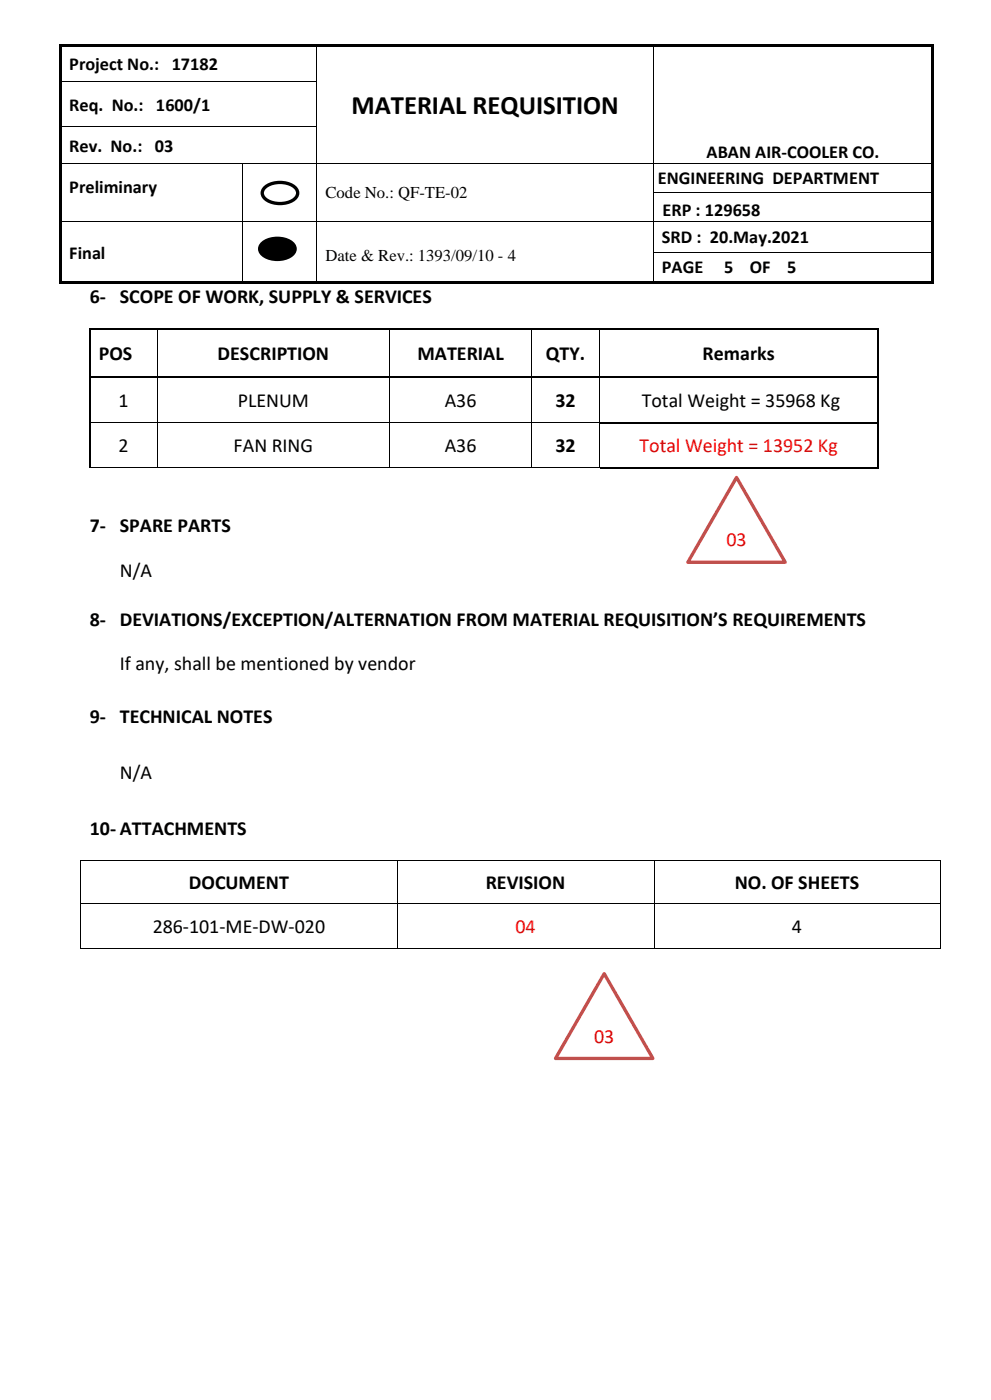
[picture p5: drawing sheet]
<svg xmlns="http://www.w3.org/2000/svg" width="210mm" height="297mm" viewBox="0 0 210 297" stroke-linecap="round" stroke-linejoin="round" font-family="sans-serif">
<g fill="#000">
<path d="M12.5 9.3h.5v.5h-.5z" fill-rule="evenodd"/>
<path d="M12.5 9.3h.5v.5h-.5z" fill-rule="evenodd"/>
<path d="M12.5 9.8h.5v7.4h-.5z" fill-rule="evenodd"/>
<path d="M12.5 17.2h.5v.5h-.5z" fill-rule="evenodd"/>
<path d="M13 9.3h54v.5h-54z" fill-rule="evenodd"/>
<path d="M67 9.3h.5v.5h-.5z" fill-rule="evenodd"/>
<path d="M67 17.2h.2v.5h-.2z" fill-rule="evenodd"/>
<path d="M67.5 9.3h70.9v.5h-70.9z" fill-rule="evenodd"/>
<path d="M138.4 9.3h.6v.5h-.6z" fill-rule="evenodd"/>
<path d="M138.4 17.2h.2v.5h-.2z" fill-rule="evenodd"/>
<path d="M139 9.3h58.4v.5h-58.4z" fill-rule="evenodd"/>
<path d="M197.4 9.3h.5v.5h-.5z" fill-rule="evenodd"/>
<path d="M197.4 9.3h.5v.5h-.5z" fill-rule="evenodd"/>
<path d="M197.4 9.8h.5v7.4h-.5z" fill-rule="evenodd"/>
<path d="M197.4 17.2h.5v.5h-.5z" fill-rule="evenodd"/>
<path d="M12.5 17.7h.5v8.9h-.5z" fill-rule="evenodd"/>
<path d="M12.5 26.6h.5v.6h-.5z" fill-rule="evenodd"/>
<path d="M12.5 27.2h.5v7.3h-.5z" fill-rule="evenodd"/>
<path d="M12.5 34.5h.5v.2h-.5z" fill-rule="evenodd"/>
<path d="M51.3 34.5h.2v.2h-.2z" fill-rule="evenodd"/>
<path d="M67 26.6h.2v.6h-.2z" fill-rule="evenodd"/>
<path d="M67 34.5h.2v.2h-.2z" fill-rule="evenodd"/>
<path d="M138.4 26.6h.2v.6h-.2z" fill-rule="evenodd"/>
<path d="M138.4 34.5h.2v.2h-.2z" fill-rule="evenodd"/>
<path d="M197.4 17.7h.5v8.9h-.5z" fill-rule="evenodd"/>
<path d="M197.4 26.6h.5v.6h-.5z" fill-rule="evenodd"/>
<path d="M197.4 27.2h.5v7.3h-.5z" fill-rule="evenodd"/>
<path d="M197.4 34.5h.5v.2h-.5z" fill-rule="evenodd"/>
<path d="M12.5 34.7h.5v6.1h-.5z" fill-rule="evenodd"/>
<path d="M12.5 40.8h.5v.2h-.5z" fill-rule="evenodd"/>
<path d="M12.5 41h.5v5.8h-.5z" fill-rule="evenodd"/>
<path d="M12.5 46.8h.5v.2h-.5z" fill-rule="evenodd"/>
<path d="M12.5 47h.5v6.4h-.5z" fill-rule="evenodd"/>
<path d="M12.5 53.4h.5v.2h-.5z" fill-rule="evenodd"/>
<path d="M12.5 53.6h.5v6.1h-.5z" fill-rule="evenodd"/>
<path d="M51.3 40.8h.2v.2h-.2z" fill-rule="evenodd"/>
<path d="M51.3 46.8h.2v.2h-.2z" fill-rule="evenodd"/>
<path d="M51.3 53.4h.2v.2h-.2z" fill-rule="evenodd"/>
<path d="M55.4 51.8a5.2 5.2 0 0 1 6.8 0 1.73 1.73 0 0 1-1.1 2.7 5.3 5.3 0 0 1-5.7-.7 1.46 1.46 0 0 1 0-2z" fill-rule="evenodd"/>
<path d="M67 40.8h.2v.2h-.2z" fill-rule="evenodd"/>
<path d="M67 46.8h.2v.2h-.2z" fill-rule="evenodd"/>
<path d="M67 53.4h.2v.2h-.2z" fill-rule="evenodd"/>
<path d="M138.4 40.8h.2v.2h-.2z" fill-rule="evenodd"/>
<path d="M138.4 46.8h.2v.2h-.2z" fill-rule="evenodd"/>
<path d="M138.4 53.4h.2v.2h-.2z" fill-rule="evenodd"/>
<path d="M197.4 34.7h.5v6.1h-.5z" fill-rule="evenodd"/>
<path d="M197.4 40.8h.5v.2h-.5z" fill-rule="evenodd"/>
<path d="M197.4 41h.5v5.8h-.5z" fill-rule="evenodd"/>
<path d="M197.4 46.8h.5v.2h-.5z" fill-rule="evenodd"/>
<path d="M197.4 47h.5v6.4h-.5z" fill-rule="evenodd"/>
<path d="M197.4 53.4h.5v.2h-.5z" fill-rule="evenodd"/>
<path d="M197.4 53.6h.5v6.1h-.5z" fill-rule="evenodd"/>
<path d="M12.5 59.7h.5v.5h-.5z" fill-rule="evenodd"/>
<path d="M12.5 59.7h.5v.5h-.5z" fill-rule="evenodd"/>
<path d="M13 59.7h38.3v.5h-38.3z" fill-rule="evenodd"/>
<path d="M51.3 59.7h.6v.5h-.6z" fill-rule="evenodd"/>
<path d="M51.9 59.7h15.1v.5h-15.1z" fill-rule="evenodd"/>
<path d="M67 59.7h.5v.5h-.5z" fill-rule="evenodd"/>
<path d="M67.5 59.7h70.9v.5h-70.9z" fill-rule="evenodd"/>
<path d="M138.4 59.7h.6v.5h-.6z" fill-rule="evenodd"/>
<path d="M139 59.7h58.4v.5h-58.4z" fill-rule="evenodd"/>
<path d="M197.4 59.7h.5v.5h-.5z" fill-rule="evenodd"/>
<path d="M197.4 59.7h.5v.5h-.5z" fill-rule="evenodd"/>
</g>
<g fill="none" stroke="#000" stroke-width=".21">
<path d="M13 17.3h54M67.1 9.8v7.4M67.1 17.7v8.9M138.5 9.8v7.4M138.5 17.7v8.9M13 26.7h54M13 34.6h38.3M51.4 34.7v6.1M51.5 34.6h15.5M67.1 27.2v7.3M67.1 34.7v6.1M67.2 34.6h71.2"/>
<path d="M138.5 27.2v7.3M138.5 34.7v6.1M138.6 34.6h58.8M13 46.9h38.3M51.4 41v5.8M51.4 47v6.4M51.4 53.6v6.1M51.5 46.9h15.5M67.1 41v5.8M67.1 47v6.4M67.1 53.6v6.1M67.2 46.9h71.2"/>
<path d="M138.5 41v5.8M138.5 47v6.4M138.5 53.6v6.1M138.6 40.9h58.8M138.6 46.9h58.8M138.6 53.5h58.8"/>
</g>
<path d="M55.4 51.8a5.2 5.2 0 0 1 6.8 0 1.73 1.73 0 0 1-1.1 2.7 5.3 5.3 0 0 1-5.7-.7 1.46 1.46 0 0 1 0-2z" fill="none" stroke="#000" stroke-width=".71" stroke-linecap="butt"/>
<path d="M56 40a5.2 5.2 0 0 1 6.7 0 1.73 1.73 0 0 1-1 2.7 5.3 5.3 0 0 1-5.7-.8 1.46 1.46 0 0 1 0-1.9z" fill-rule="evenodd" fill="#fff"/>
<path d="M56 40a5.2 5.2 0 0 1 6.7 0 1.73 1.73 0 0 1-1 2.7 5.3 5.3 0 0 1-5.7-.8 1.46 1.46 0 0 1 0-1.9z" fill="none" stroke="#000" stroke-width=".71" stroke-linecap="butt"/>
<g fill="#000">
<path d="M18.9 69.7h.3v.4h-.3z" fill-rule="evenodd"/>
<path d="M18.9 69.7h.3v.4h-.3z" fill-rule="evenodd"/>
<path d="M33.3 70.1h.1z" fill-rule="evenodd"/>
<path d="M33.3 69.7h.3v.4h-.3z" fill-rule="evenodd"/>
<path d="M82.5 70.1h.1z" fill-rule="evenodd"/>
<path d="M82.5 69.7h.3v.4h-.3z" fill-rule="evenodd"/>
<path d="M112.6 70.1h.2z" fill-rule="evenodd"/>
<path d="M112.6 69.7h.4v.4h-.4z" fill-rule="evenodd"/>
<path d="M126.9 70.1h.2z" fill-rule="evenodd"/>
<path d="M126.9 69.7h.4v.4h-.4z" fill-rule="evenodd"/>
<path d="M186 69.7h.3v.4h-.3z" fill-rule="evenodd"/>
<path d="M186 69.7h.3v.4h-.3z" fill-rule="evenodd"/>
<path d="M18.9 79.9h.3v.3h-.3z" fill-rule="evenodd"/>
<path d="M18.9 89.5h.3v.3h-.3z" fill-rule="evenodd"/>
<path d="M33.3 80.2h.1z" fill-rule="evenodd"/>
<path d="M33.3 79.9h.3v.3h-.3z" fill-rule="evenodd"/>
<path d="M33.3 89.5h.1v.3h-.1z" fill-rule="evenodd"/>
<path d="M33.3 99.1h.1v.2h-.1z" fill-rule="evenodd"/>
<path d="M82.5 80.2h.1z" fill-rule="evenodd"/>
<path d="M82.5 79.9h.3v.3h-.3z" fill-rule="evenodd"/>
<path d="M82.5 89.5h.1v.3h-.1z" fill-rule="evenodd"/>
<path d="M82.5 99.1h.1v.2h-.1z" fill-rule="evenodd"/>
<path d="M112.6 80.2h.2z" fill-rule="evenodd"/>
<path d="M112.6 79.9h.4v.3h-.4z" fill-rule="evenodd"/>
<path d="M112.6 89.5h.2v.3h-.2z" fill-rule="evenodd"/>
<path d="M112.6 99.1h.2v.2h-.2z" fill-rule="evenodd"/>
<path d="M126.9 80.2h.2z" fill-rule="evenodd"/>
<path d="M126.9 79.9h.4v.3h-.4z" fill-rule="evenodd"/>
<path d="M126.9 89.5h.2v.3h-.2z" fill-rule="evenodd"/>
<path d="M126.9 99.1h.2v.2h-.2z" fill-rule="evenodd"/>
<path d="M126.9 99.1h.2v.2h-.2z" fill-rule="evenodd"/>
<path d="M186 79.9h.3v.3h-.3z" fill-rule="evenodd"/>
<path d="M186 89.5h.3v.3h-.3z" fill-rule="evenodd"/>
<path d="M186 99.1h.3v.3h-.3z" fill-rule="evenodd"/>
<path d="M186 99.1h.3v.3h-.3z" fill-rule="evenodd"/>
<path d="M17.1 182.6h.1v.1h-.1z" fill-rule="evenodd"/>
<path d="M17.1 182.6h.1v.1h-.1z" fill-rule="evenodd"/>
<path d="M17.1 191.6h.1v.2h-.1z" fill-rule="evenodd"/>
<path d="M84.1 182.6h.1v.1h-.1z" fill-rule="evenodd"/>
<path d="M84.1 191.6h.1v.2h-.1z" fill-rule="evenodd"/>
<path d="M138.5 182.6h.2v.1h-.2z" fill-rule="evenodd"/>
<path d="M138.5 191.6h.2v.2h-.2z" fill-rule="evenodd"/>
<path d="M199.2 182.6h.1v.1h-.1z" fill-rule="evenodd"/>
<path d="M199.2 182.6h.1v.1h-.1z" fill-rule="evenodd"/>
<path d="M199.2 191.6h.1v.2h-.1z" fill-rule="evenodd"/>
<path d="M17.1 201.1h.1v.2h-.1z" fill-rule="evenodd"/>
<path d="M17.1 201.1h.1v.2h-.1z" fill-rule="evenodd"/>
<path d="M84.1 201.1h.1v.2h-.1z" fill-rule="evenodd"/>
<path d="M138.5 201.1h.2v.2h-.2z" fill-rule="evenodd"/>
<path d="M199.2 201.1h.1v.2h-.1z" fill-rule="evenodd"/>
<path d="M199.2 201.1h.1v.2h-.1z" fill-rule="evenodd"/>
</g>
<g fill="none" stroke="#000" stroke-width=".34">
<path d="M19 70.1v9.8M19.2 69.9h14.1M33.6 69.9h48.9M82.8 69.9h29.8M113 69.9h13.9M127.3 69.9h58.7M186.1 70.1v9.8M19 80.2v9.3M19 89.8v9.3M19.2 80h14.1M33.6 80h48.9M82.8 80h29.8"/>
<path d="M113 80h13.9M127.1 89.6h58.9M127.1 99.3h58.9M127.3 80h58.7M186.1 80.2v9.3M186.1 89.8v9.3"/>
</g>
<g fill="none" stroke="#000" stroke-width=".21">
<path d="M33.3 70.1v9.8M82.6 70.1v9.8M112.7 70.1v9.8M127 70.1v9.8M18.9 99.2h14.4M19.2 89.6h14.1M33.3 80.2v9.3M33.3 89.8v9.3M33.4 89.6h49.1M33.4 99.2h49.1M82.6 80.2v9.3M82.6 89.8v9.3"/>
<path d="M82.6 89.6h30M82.6 99.2h30M112.7 80.2v9.3M112.7 89.8v9.3M112.8 89.6h14.1M112.8 99.2h14.1M127 80.2v9.3M127 89.8v9.3M17.1 182.7v8.9M17.1 191.8v9.3M17.2 182.6h66.9M17.2 191.7h66.9"/>
<path d="M84.1 182.7v8.9M84.1 191.8v9.3M84.2 182.6h54.3M84.2 191.7h54.3M138.6 182.7v8.9M138.6 191.8v9.3M138.7 182.6h60.5M138.7 191.7h60.5M199.3 182.7v8.9M199.3 191.8v9.3M17.2 201.2h66.9M84.2 201.2h54.3"/>
<path d="M138.7 201.2h60.5"/>
</g>
<path d="M156.1 101.3l10.3 18h-20.6z" fill="#fff"/>
<path d="M156.1 101.3l10.3 18h-20.6z" fill="none" stroke="#c0504d" stroke-width=".71" stroke-linecap="butt"/>
<g fill="#fff">
<path d="M128.1 206.6l10.3 18h-20.7z"/>
<path d="M46.6 205.9h5.8v7.4h-5.8z" fill-rule="evenodd"/>
</g>
<path d="M128.1 206.6l10.3 18h-20.7z" fill="none" stroke="#c0504d" stroke-width=".71" stroke-linecap="butt"/>
<text font-size="5.7" x="74.5" y="24.2">MATERIAL REQUISITION</text>
<g font-size="4.2">
<text x="19" y="64.3">6- SCOPE OF WORK, SUPPLY &amp; SERVICES</text>
<text x="21" y="76.4">POS</text>
<text x="46.1" y="76.4">DESCRIPTION</text>
<text x="88.5" y="76.4">MATERIAL</text>
<text x="115.7" y="76.4">QTY.</text>
<text x="148.9" y="76.4">Remarks</text>
<text x="25.1" y="86.3">1</text>
<text x="50.4" y="86.3">PLENUM</text>
<text x="94.3" y="86.3">A36</text>
<text x="117.7" y="86.3">32</text>
<text x="136" y="86.3">Total Weight = 35968 Kg</text>
<text x="25.1" y="95.9">2</text>
<text x="49.5" y="95.9">FAN RING</text>
<text x="94.3" y="95.9">A36</text>
<text x="117.7" y="95.9">32</text>
<text x="19" y="112.9">7- SPARE PARTS</text>
<text x="25.4" y="122.4">N/A</text>
<text x="19" y="132.7">8- DEVIATIONS/EXCEPTION/ALTERNATION FROM MATERIAL REQUISITION’S REQUIREMENTS</text>
<text x="25.4" y="142.2">If any, shall be mentioned by vendor</text>
<text x="19" y="153.3">9- TECHNICAL NOTES</text>
<text x="25.4" y="165.2">N/A</text>
<text x="19" y="177.1">10- ATTACHMENTS</text>
<text x="40" y="188.6">DOCUMENT</text>
<text x="102.9" y="188.6">REVISION</text>
<text x="155.7" y="188.6">NO. OF SHEETS</text>
<text x="32.4" y="197.9">286-101-ME-DW-020</text>
<text x="167.8" y="197.9">4</text>
</g>
<g font-size="4.2" fill="#f00">
<text x="135.5" y="95.9">Total Weight = 13952 Kg</text>
<text x="154" y="115.9">03</text>
<text x="109.2" y="197.9">04</text>
<text x="125.9" y="221.2">03</text>
</g>
<g font-size="3.9">
<text x="14.7" y="14.8">Project No.: 17182</text>
<text x="14.7" y="23.5">Req. No.: 1600/1</text>
<text x="14.7" y="32.2">Rev. No.: 03</text>
<text x="149.8" y="33.5">ABAN AIR-COOLER CO.</text>
<text x="14.7" y="41">Preliminary</text>
<text x="139.4" y="39.1">ENGINEERING DEPARTMENT</text>
<text x="140.4" y="45.8">ERP : 129658</text>
<text x="140.3" y="51.5">SRD : 20.May.2021</text>
<text x="14.7" y="54.8">Final</text>
<text x="140.3" y="58">PAGE</text>
<text x="153.5" y="58">5</text>
<text x="158.9" y="58">OF</text>
<text x="166.8" y="58">5</text>
</g>
<g font-size="3.5">
<text x="69" y="42">Code No.: QF-TE-02</text>
<text x="69" y="55.3">Date &amp; Rev.: 1393/09/10 - 4</text>
</g>
</svg>
